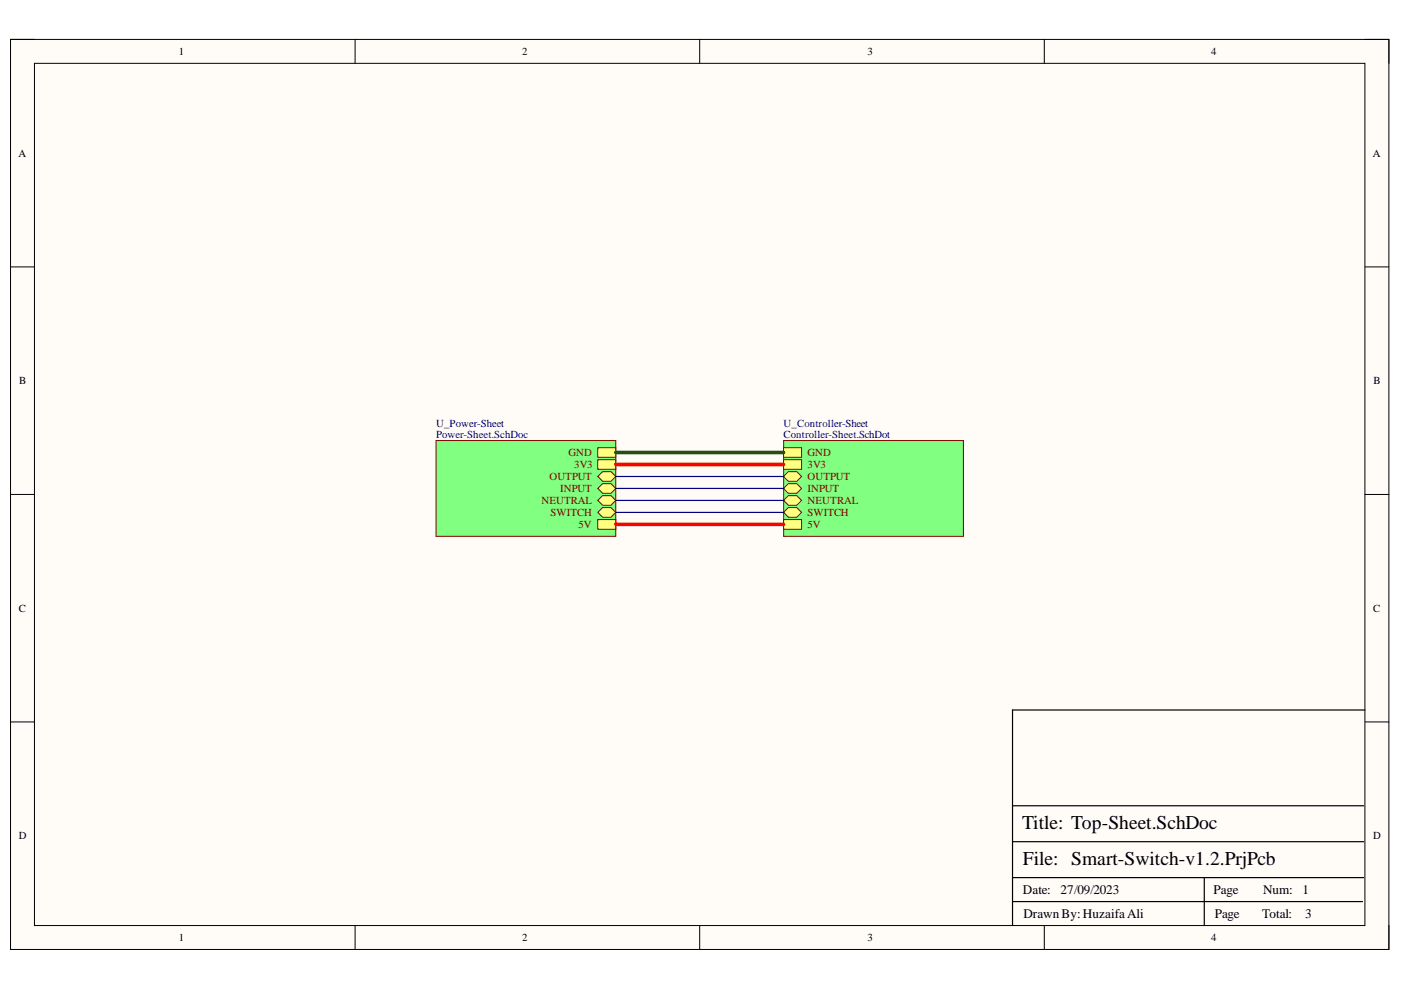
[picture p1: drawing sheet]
<svg xmlns="http://www.w3.org/2000/svg" width="297mm" height="210mm" viewBox="0 0 297 210" stroke-linecap="round" stroke-linejoin="round" font-family="sans-serif">
<path d="M2.2 8.4h292.3v192.9h-292.3z" fill-rule="evenodd" fill="#fffcf8"/>
<path d="M2.2 8.4h292.3v192.9h-292.3z" fill="none" stroke="#000" stroke-width=".21"/>
<path d="M7.3 13.4h282.1v182.8h-282.1z" fill-rule="evenodd" fill="#fffcf8"/>
<g fill="none" stroke="#000" stroke-width=".21">
<path d="M2.2 8.4h5.1M7.3 13.4h282.1v182.8h-282.1zM75.3 8.4v5M148.3 8.4v5M221.4 8.4v5M289.4 8.4h5.1v5M2.2 56.6h5.1M289.4 56.6h5.1M2.2 104.8h5.1M289.4 104.8h5.1M2.2 153.1h5.1M289.4 153.1h5.1"/>
<path d="M75.3 196.2v5.1M148.3 196.2v5.1M221.4 196.2v5.1M294.5 196.2v5.1"/>
</g>
<path d="M289.4 150.5h-74.7v45.7M214.7 178.5h74.4M214.7 170.8h74.4M214.7 191.2h74.2M214.7 186.1h74.4M255.3 186.1v10.1" fill="none" stroke="#000" stroke-width=".25"/>
<path d="M92.4 93.4h38.2v20.3h-38.2z" fill-rule="evenodd" fill="#80ff80"/>
<path d="M92.4 93.4h38.2v20.3h-38.2z" fill="none" stroke="#800000" stroke-width=".21"/>
<path d="M126.7 97.5h3.9v2h-3.9z" fill-rule="evenodd" fill="#ffff80"/>
<path d="M126.7 97.5h3.9v2h-3.9z" fill="none" stroke="#800000" stroke-width=".21"/>
<path d="M126.7 94.9h3.9v2.1h-3.9z" fill-rule="evenodd" fill="#ffff80"/>
<path d="M126.7 94.9h3.9v2.1h-3.9z" fill="none" stroke="#800000" stroke-width=".21"/>
<path d="M126.7 110.2h3.9v2h-3.9z" fill-rule="evenodd" fill="#ffff80"/>
<path d="M126.7 110.2h3.9v2h-3.9z" fill="none" stroke="#800000" stroke-width=".21"/>
<path d="M127.8 100h1.7l1.1 1-1.1 1h-1.7l-1.1-1z" fill-rule="evenodd" fill="#ffff80"/>
<path d="M127.8 100h1.7l1.1 1-1.1 1h-1.7l-1.1-1z" fill="none" stroke="#800000" stroke-width=".21"/>
<path d="M127.8 107.6h1.7l1.1 1-1.1 1.1h-1.7l-1.1-1.1z" fill-rule="evenodd" fill="#ffff80"/>
<path d="M127.8 107.6h1.7l1.1 1-1.1 1.1h-1.7l-1.1-1.1z" fill="none" stroke="#800000" stroke-width=".21"/>
<path d="M126.7 103.6l1.1-1.1h1.7l1.1 1.1-1.1 1h-1.7z" fill-rule="evenodd" fill="#ffff80"/>
<path d="M126.7 103.6l1.1-1.1h1.7l1.1 1.1-1.1 1h-1.7z" fill="none" stroke="#800000" stroke-width=".21"/>
<path d="M126.7 106.1l1.1-1h1.7l1.1 1-1.1 1h-1.7z" fill-rule="evenodd" fill="#ffff80"/>
<path d="M126.7 106.1l1.1-1h1.7l1.1 1-1.1 1h-1.7z" fill="none" stroke="#800000" stroke-width=".21"/>
<path d="M166.1 93.4h38.2v20.3h-38.2z" fill-rule="evenodd" fill="#80ff80"/>
<path d="M166.1 93.4h38.2v20.3h-38.2z" fill="none" stroke="#800000" stroke-width=".21"/>
<path d="M166.1 94.9h3.8v2.1h-3.8z" fill-rule="evenodd" fill="#ffff80"/>
<path d="M166.1 94.9h3.8v2.1h-3.8z" fill="none" stroke="#800000" stroke-width=".21"/>
<path d="M166.1 97.5h3.8v2h-3.8z" fill-rule="evenodd" fill="#ffff80"/>
<path d="M166.1 97.5h3.8v2h-3.8z" fill="none" stroke="#800000" stroke-width=".21"/>
<path d="M167.2 100h1.7l1 1-1 1h-1.7l-1.1-1z" fill-rule="evenodd" fill="#ffff80"/>
<path d="M167.2 100h1.7l1 1-1 1h-1.7l-1.1-1z" fill="none" stroke="#800000" stroke-width=".21"/>
<path d="M166.1 103.6l1.1-1.1h1.7l1 1.1-1 1h-1.7z" fill-rule="evenodd" fill="#ffff80"/>
<path d="M166.1 103.6l1.1-1.1h1.7l1 1.1-1 1h-1.7z" fill="none" stroke="#800000" stroke-width=".21"/>
<path d="M166.1 106.1l1.1-1h1.7l1 1-1 1h-1.7z" fill-rule="evenodd" fill="#ffff80"/>
<path d="M166.1 106.1l1.1-1h1.7l1 1-1 1h-1.7z" fill="none" stroke="#800000" stroke-width=".21"/>
<path d="M167.2 107.6h1.7l1 1-1 1.1h-1.7l-1.1-1.1z" fill-rule="evenodd" fill="#ffff80"/>
<path d="M167.2 107.6h1.7l1 1-1 1.1h-1.7l-1.1-1.1z" fill="none" stroke="#800000" stroke-width=".21"/>
<path d="M166.1 110.2h3.8v2h-3.8z" fill-rule="evenodd" fill="#ffff80"/>
<path d="M166.1 110.2h3.8v2h-3.8z" fill="none" stroke="#800000" stroke-width=".21"/>
<path d="M130.6 98.5h35.5M130.6 111.2h35.5" fill="none" stroke="#f00" stroke-width=".76"/>
<path d="M130.6 95.9h35.5" fill="none" stroke="#274e13" stroke-width=".76"/>
<path d="M130.6 101h35.5M130.6 108.6h35.5M130.6 103.6h35.5M130.6 106.1h35.5" fill="none" stroke="#000080" stroke-width=".25"/>
<g font-size="4.1">
<text x="216.7" y="175.8">Title: Top-Sheet.SchDoc</text>
<text x="216.9" y="183.4">File: Smart-Switch-v1.2.PrjPcb</text>
</g>
<g font-size="2.8">
<text x="216.9" y="189.6">Date:</text>
<text x="224.8" y="189.6">27/09/2023</text>
<text x="257.3" y="189.6">Page</text>
<text x="267.8" y="189.6">Num:</text>
<text x="276.2" y="189.6">1</text>
<text x="217" y="194.6">DrawnBy:HuzaifaAli</text>
<text x="257.6" y="194.6">Page</text>
<text x="267.6" y="194.6">Total:</text>
<text x="276.7" y="194.6">3</text>
</g>
<g font-size="2.3">
<text x="37.9" y="11.7">1</text>
<text x="110.7" y="11.7">2</text>
<text x="183.9" y="11.7">3</text>
<text x="256.8" y="11.7">4</text>
<text x="3.9" y="33.3">A</text>
<text x="291.1" y="33.3">A</text>
<text x="4.1" y="81.5">B</text>
<text x="291.2" y="81.5">B</text>
<text x="4" y="129.7">C</text>
<text x="291.2" y="129.7">C</text>
<text x="4" y="178">D</text>
<text x="291.2" y="178">D</text>
<text x="37.9" y="199.5">1</text>
<text x="110.7" y="199.5">2</text>
<text x="183.9" y="199.5">3</text>
<text x="256.8" y="199.5">4</text>
</g>
<g font-size="2.3" fill="#000080">
<text x="92.5" y="90.4">U_Power-Sheet</text>
<text x="92.5" y="93">Power-Sheet.SchDoc</text>
<text x="166.1" y="90.4">U_Controller-Sheet</text>
<text x="166.1" y="93">Controller-Sheet.SchDot</text>
</g>
<g font-size="2.3" fill="#800000">
<text x="116.5" y="101.8">OUTPUT</text>
<text x="120.5" y="96.8">GND</text>
<text x="121.7" y="99.3">3V3</text>
<text x="171.2" y="96.8">GND</text>
<text x="171.2" y="99.3">3V3</text>
<text x="171.2" y="101.8">OUTPUT</text>
<text x="114.8" y="106.9">NEUTRAL</text>
<text x="118.8" y="104.4">INPUT</text>
<text x="171.2" y="104.4">INPUT</text>
<text x="171.2" y="106.9">NEUTRAL</text>
<text x="116.7" y="109.4">SWITCH</text>
<text x="122.7" y="112">5V</text>
<text x="171.2" y="109.4">SWITCH</text>
<text x="171.2" y="112">5V</text>
</g>
</svg>
